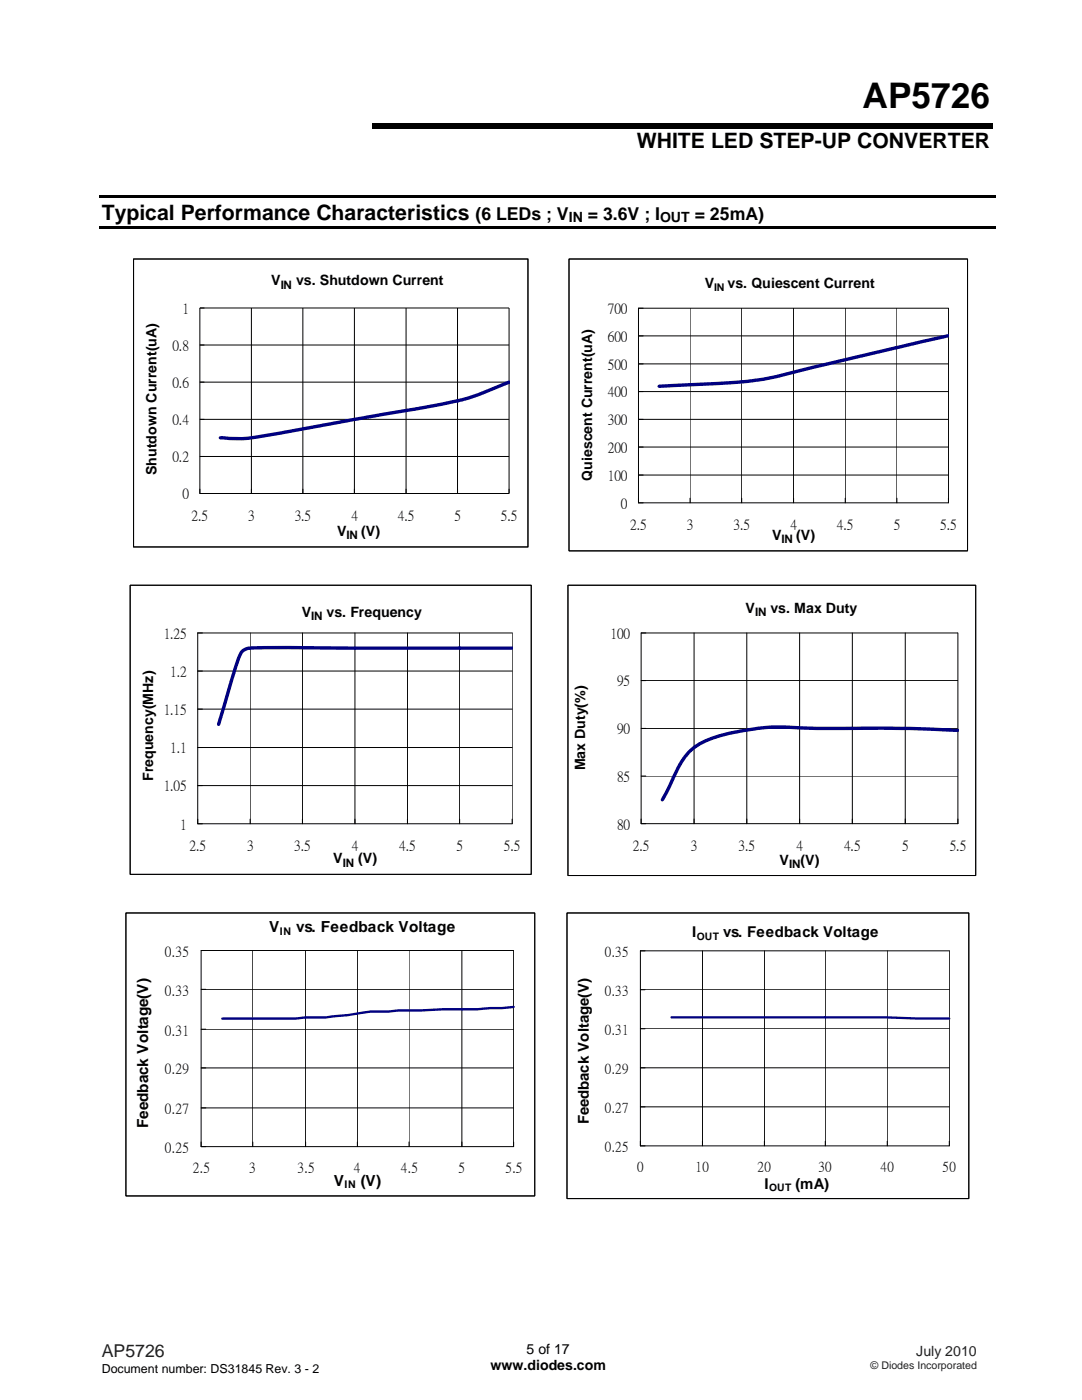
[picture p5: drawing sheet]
<svg xmlns="http://www.w3.org/2000/svg" width="216mm" height="279mm" viewBox="0 0 216 279" stroke-linecap="round" stroke-linejoin="round" font-family="sans-serif">
<path d="M19.8 39h178.8v.5h-178.8zM74.3 24.5h123.8v1.1h-123.8zM19.8 45.1h178.8v.5h-178.8z" fill="#000"/>
<path d="M26.6 51.7h78.7v57.5h-78.7z" fill-rule="evenodd" fill="#fff" stroke="#000" stroke-width=".2"/>
<path d="M26.6 51.7h78.7v57.5h-78.7zM39.9 76.3h61.7M39.9 68.9h61.7M50.2 61.5v37M60.4 61.5v37M70.7 61.5v37M81 61.5v37M91.3 61.5v37M39.9 97.6v.9h61.7v-37h-61.7v37h.9M39.9 91.1h61.7M39.9 83.7h61.7" fill="none" stroke="#000" stroke-width=".2"/>
<path d="M101.6 76.3l-3.3 1.3a45 45 0 0 1-12.2 3.5l-30.8 5.4a37.9 37.9 0 0 1-8.6 1l-2.7-.1" fill="none" stroke="#000080" stroke-width=".68"/>
<path d="M113.5 51.7h79.6v58.2h-79.6z" fill-rule="evenodd" fill="#fff" stroke="#000" stroke-width=".2"/>
<g fill="none" stroke="#000" stroke-width=".2">
<path d="M113.5 51.7h79.6v58.2h-79.6zM127.4 78.1h61.9M127.4 72.6h61.9M127.4 67h61.9M137.7 61.5v38.9M148 61.5v38.9M158.3 61.5v38.9M168.7 61.5v38.9M179 61.5v38.9M127.4 99.4v1h61.9v-38.9h-61.9v38.9h.9M127.4 94.8h61.9M127.4 89.2h61.9"/>
<path d="M127.4 83.7h61.9"/>
</g>
<path d="M189.3 67l-28.8 6.7a70.8 70.8 0 0 1-20.3 3l-8.7 .4" fill="none" stroke="#000080" stroke-width=".68"/>
<path d="M26 116.8h80v57.7h-80z" fill-rule="evenodd" fill="#fff" stroke="#000" stroke-width=".2"/>
<path d="M26 116.8h80v57.7h-80zM39.5 133.9h62.7M49.9 126.3v38.1M60.3 126.3v38.1M70.8 126.3v38.1M81.3 126.3v38.1M91.7 126.3v38.1M39.5 156.8h62.7M39.5 149.2h62.7M39.5 141.5h62.7M39.5 163.5v.9h62.7v-38.1h-62.7v38.1h.9" fill="none" stroke="#000" stroke-width=".2"/>
<path d="M102.2 129.3l-45.1-.1a47.1 47.1 0 0 0-8 .3 2.3 2.3 0 0 0-1.5 1.9l-4 13.2" fill="none" stroke="#000080" stroke-width=".68"/>
<path d="M113.3 116.8h81.4v57.9h-81.4z" fill-rule="evenodd" fill="#fff" stroke="#000" stroke-width=".2"/>
<path d="M113.3 116.8h81.4v57.9h-81.4zM127.9 135.8h63.2M138.5 126.3v38.1M149 126.3v38.1M159.6 126.3v38.1M170.1 126.3v38.1M180.6 126.3v38.1M127.9 154.9h63.2M127.9 145.4h63.2M127.9 163.4v1h63.2v-38.1h-63.2v38.1h1" fill="none" stroke="#000" stroke-width=".2"/>
<path d="M191.1 145.8l-9.6-.4-6.8-.1a286 286 0 0 1-20-.2 45.4 45.4 0 0 0-13.8 2.7 11.5 11.5 0 0 0-6.3 6.8l-2.4 5" fill="none" stroke="#000080" stroke-width=".68"/>
<path d="M25.1 182.2h81.6v56.5h-81.6z" fill-rule="evenodd" fill="#fff" stroke="#000" stroke-width=".2"/>
<path d="M25.1 182.2h81.6v56.5h-81.6zM40.1 197.4h62.4M50.4 189.7v39.1M61 189.7v39.1M71.3 189.7v39.1M81.6 189.7v39.1M92.2 189.7v39.1M40.1 213.1h62.4M40.1 205.4h62.4M40.1 227.9v.9h62.4v-39.1h-62.4v39.1h1M40.1 221.1h62.4" fill="none" stroke="#000" stroke-width=".2"/>
<path d="M102.5 201l-7.3 .4h-6.8l-4.4 .3h-4.5l-2.1 .2a25.8 25.8 0 0 0-8 .7l-4.4 .5h-4l-2.1 .2h-14.6" fill="none" stroke="#000080" stroke-width=".47"/>
<path d="M113.1 182.2h80.2v57h-80.2z" fill-rule="evenodd" fill="#fff" stroke="#000" stroke-width=".2"/>
<path d="M113.1 182.2h80.2v57h-80.2zM127.8 197.5h61.6M140.2 189.8v38.9M152.5 189.8v38.9M164.7 189.8v38.9M177 189.8v38.9M127.8 213.1h61.6M127.8 205.3h61.6M127.8 227.8v.9h61.6v-38.9h-61.6v38.9h.9M127.8 220.9h61.6" fill="none" stroke="#000" stroke-width=".2"/>
<path d="M134 203h42.6l6.4 .3h6.4" fill="none" stroke="#000080" stroke-width=".46"/>
<text font-size="7" x="172.1" y="21.6">AP5726</text>
<g font-size="4.2">
<text x="127.1" y="29.5">WHITE LED STEP-UP CONVERTER</text>
<text x="20.3" y="43.8">Typical Performance Characteristics</text>
</g>
<g font-size="3.5">
<text x="94.9" y="43.8">(6 LEDs ; V</text>
<text x="117.3" y="43.8">= 3.6V ; I</text>
<text x="138.6" y="43.8">= 25mA)</text>
</g>
<text font-size="3.5" fill="#231f20" x="20.3" y="270.9">AP5726</text>
<g font-size="3">
<text x="53.7" y="186">V</text>
<text x="59.1" y="186">vs. Feedback Voltage</text>
<text x="138.1" y="187">I</text>
<text x="144.3" y="187">vs. Feedback Voltage</text>
<text x="29.6" y="225.1" transform="rotate(-90 29.6 225.1)">Feedback Voltage(V)</text>
<text x="117.5" y="224.3" transform="rotate(-90 117.5 224.3)">Feedback Voltage(V)</text>
<text x="66.6" y="236.6">V</text>
<text x="72" y="236.6">(V)</text>
<text x="152.5" y="237.2">I</text>
<text x="158.7" y="237.2">(mA)</text>
</g>
<g font-size="2.8">
<text x="113.5" y="44.3">IN</text>
<text x="131.7" y="44.3">OUT</text>
<text x="54.1" y="56.9">V</text>
<text x="59.1" y="56.9">vs. Shutdown Current</text>
<text x="140.6" y="57.4">V</text>
<text x="145.2" y="57.4">vs. Quiescent Current</text>
<text x="36.4" y="62.4">1</text>
<text x="121.3" y="62.5">700</text>
<text x="34.4" y="69.8">0.8</text>
<text x="121.3" y="68">600</text>
<text x="34.4" y="77.2">0.6</text>
<text x="121.3" y="73.6">500</text>
<text x="121.3" y="79.1">400</text>
<text x="34.4" y="84.7">0.4</text>
<text x="121.3" y="84.6">300</text>
<text x="31.2" y="94.8" transform="rotate(-90 31.2 94.8)">Shutdown Current(uA)</text>
<text x="34.4" y="92.1">0.2</text>
<text x="118.1" y="95.9" transform="rotate(-90 118.1 95.9)">Quiescent Current(uA)</text>
<text x="121.3" y="95.8">100</text>
<text x="121.3" y="90.2">200</text>
<text x="36.4" y="99.5">0</text>
<text x="123.9" y="101.3">0</text>
<text x="38.2" y="103.7">2.5</text>
<text x="49.5" y="103.7">3</text>
<text x="58.8" y="103.7">3.5</text>
<text x="67.3" y="106.9">V</text>
<text x="70.1" y="103.7">4</text>
<text x="72.1" y="106.9">(V)</text>
<text x="79.4" y="103.7">4.5</text>
<text x="90.7" y="103.7">5</text>
<text x="100" y="103.7">5.5</text>
<text x="125.8" y="105.6">2.5</text>
<text x="137.1" y="105.6">3</text>
<text x="146.4" y="105.6">3.5</text>
<text x="154.1" y="107.7">V</text>
<text x="157.7" y="105.6">4</text>
<text x="158.9" y="107.7">(V)</text>
<text x="167" y="105.6">4.5</text>
<text x="178.3" y="105.6">5</text>
<text x="187.6" y="105.6">5.5</text>
<text x="60.2" y="123.1">V</text>
<text x="65.2" y="123.1">vs. Frequency</text>
<text x="148.8" y="122.3">V</text>
<text x="153.8" y="122.3">vs. Max Duty</text>
<text x="32.7" y="127.3">1.25</text>
<text x="121.8" y="127.3">100</text>
<text x="34" y="134.9">1.2</text>
<text x="123.1" y="136.8">95</text>
<text x="32.7" y="142.5">1.15</text>
<text x="123.1" y="146.3">90</text>
<text x="30.6" y="155.9" transform="rotate(-90 30.6 155.9)">Frequency(MHz)</text>
<text x="34" y="150.1">1.1</text>
<text x="116.8" y="153.8" transform="rotate(-90 116.8 153.8)">Max Duty(%)</text>
<text x="123.1" y="155.9">85</text>
<text x="32.7" y="157.8">1.05</text>
<text x="36" y="165.4">1</text>
<text x="123.1" y="165.4">80</text>
<text x="37.8" y="169.6">2.5</text>
<text x="49.3" y="169.6">3</text>
<text x="58.7" y="169.6">3.5</text>
<text x="66.5" y="172.3">V</text>
<text x="70.2" y="169.6">4</text>
<text x="71.5" y="172.3">(V)</text>
<text x="79.6" y="169.6">4.5</text>
<text x="91.1" y="169.6">5</text>
<text x="100.6" y="169.6">5.5</text>
<text x="126.3" y="169.6">2.5</text>
<text x="137.9" y="169.6">3</text>
<text x="147.4" y="169.6">3.5</text>
<text x="155.5" y="172.5">V</text>
<text x="158.9" y="169.6">4</text>
<text x="159.7" y="172.5">(V)</text>
<text x="168.4" y="169.6">4.5</text>
<text x="180" y="169.6">5</text>
<text x="189.5" y="169.6">5.5</text>
<text x="32.9" y="190.8">0.35</text>
<text x="32.9" y="198.5">0.33</text>
<text x="32.9" y="206.5">0.31</text>
<text x="32.9" y="214.2">0.29</text>
<text x="32.9" y="222.2">0.27</text>
<text x="32.9" y="229.9">0.25</text>
<text x="38.5" y="233.9">2.5</text>
<text x="49.7" y="233.9">3</text>
<text x="59.4" y="233.9">3.5</text>
<text x="70.6" y="233.9">4</text>
<text x="80" y="233.9">4.5</text>
<text x="91.5" y="233.9">5</text>
<text x="100.9" y="233.9">5.5</text>
<text x="97.9" y="273.5">www.diodes.com</text>
<text x="105.1" y="270.2">5 of 17</text>
</g>
<text font-size="2.8" fill="#231f20" x="182.8" y="270.6">July 2010</text>
<g font-size="2.7">
<text x="120.7" y="190.8">0.35</text>
<text x="120.7" y="198.6">0.33</text>
<text x="120.7" y="206.4">0.31</text>
<text x="120.7" y="214.2">0.29</text>
<text x="120.7" y="222">0.27</text>
<text x="120.7" y="229.7">0.25</text>
<text x="127.1" y="233.6">0</text>
<text x="138.8" y="233.6">10</text>
<text x="151.2" y="233.6">20</text>
<text x="163.3" y="233.6">30</text>
<text x="175.7" y="233.6">40</text>
<text x="188.1" y="233.6">50</text>
</g>
<text font-size="2.5" x="20.3" y="274">Document number: DS31845 Rev. 3 - 2</text>
<g font-size="2.3">
<text x="56" y="57.6">IN</text>
<text x="69.2" y="107.6">IN</text>
<text x="156" y="108.4">IN</text>
<text x="62.1" y="123.8">IN</text>
<text x="150.7" y="123">IN</text>
<text x="68.4" y="173">IN</text>
<text x="157.5" y="173.2">IN</text>
</g>
<g font-size="2.1">
<text x="142.5" y="58">IN</text>
<text x="55.8" y="186.5">IN</text>
<text x="139" y="187.5">OUT</text>
<text x="68.7" y="237.2">IN</text>
<text x="153.5" y="237.7">OUT</text>
</g>
<text font-size="2.1" fill="#231f20" x="173.7" y="273.2">© Diodes Incorporated</text>
</svg>
